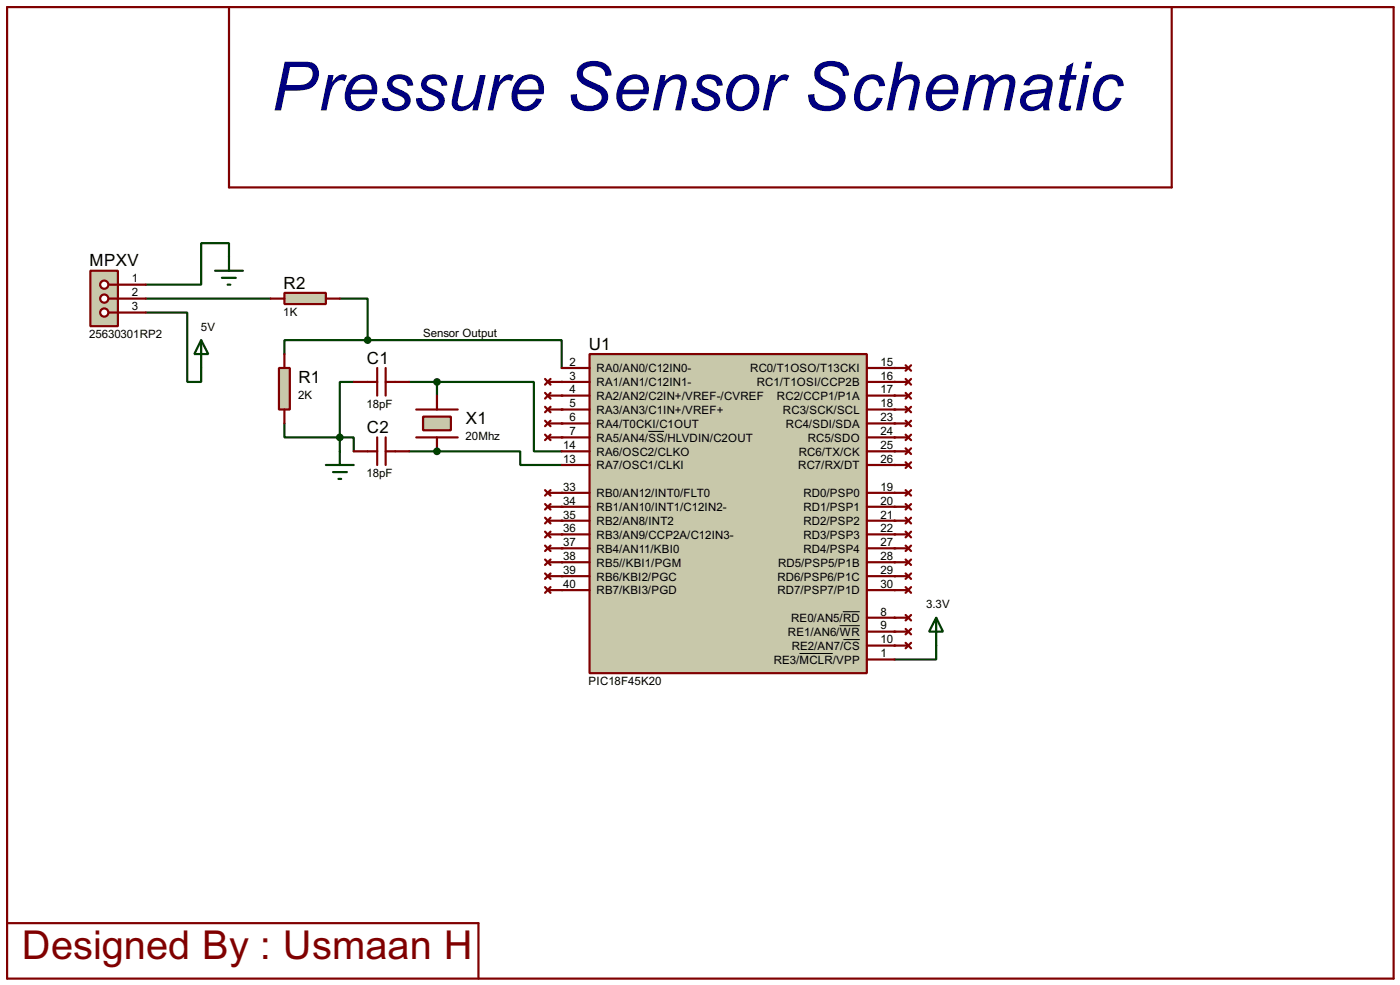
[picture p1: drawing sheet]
<svg xmlns="http://www.w3.org/2000/svg" width="256mm" height="180mm" viewBox="0 0 256 180" stroke-linecap="round" stroke-linejoin="round" font-family="sans-serif">
<circle cx="80.1" cy="82.6" r=".2" fill="#004000"/>
<path d="M26.7 57.2h7.6v12.7h2.6v-2.5M42 47v-2.5h-5.1v7.6h-10.2M64.8 69.9h-2.5v10.2M75 69.9h5.1v2.5M62.3 80.1h2.5v2.5M62.3 80.1v2.5M75 82.6h5.1" fill="none" stroke="#004000" stroke-width=".4"/>
<g fill="#004000">
<circle cx="102.9" cy="77.5" r=".2"/>
<circle cx="102.9" cy="80.1" r=".2"/>
</g>
<path d="M80.1 69.9h17.7v12.7h5.1M80.1 82.6h15.2v2.5h7.6" fill="none" stroke="#004000" stroke-width=".4"/>
<g fill="#004000">
<circle cx="102.9" cy="90.2" r=".2"/>
<circle cx="102.9" cy="92.8" r=".2"/>
<circle cx="102.9" cy="95.3" r=".2"/>
<circle cx="102.9" cy="97.8" r=".2"/>
<circle cx="102.9" cy="100.4" r=".2"/>
<circle cx="102.9" cy="102.9" r=".2"/>
<circle cx="102.9" cy="105.5" r=".2"/>
<circle cx="102.9" cy="108" r=".2"/>
<circle cx="163.9" cy="67.4" r=".2"/>
<circle cx="163.9" cy="75" r=".2"/>
<circle cx="163.9" cy="77.5" r=".2"/>
<circle cx="163.9" cy="80.1" r=".2"/>
<circle cx="163.9" cy="82.6" r=".2"/>
<circle cx="163.9" cy="85.1" r=".2"/>
<circle cx="163.9" cy="90.2" r=".2"/>
<circle cx="163.9" cy="92.8" r=".2"/>
<circle cx="163.9" cy="95.3" r=".2"/>
<circle cx="163.9" cy="97.8" r=".2"/>
<circle cx="163.9" cy="100.4" r=".2"/>
<circle cx="163.9" cy="102.9" r=".2"/>
<circle cx="163.9" cy="105.5" r=".2"/>
<circle cx="163.9" cy="108" r=".2"/>
<circle cx="163.9" cy="113.1" r=".2"/>
<circle cx="163.9" cy="115.6" r=".2"/>
<circle cx="163.9" cy="118.2" r=".2"/>
</g>
<path d="M171.5 118.2v2.5h-7.6" fill="none" stroke="#004000" stroke-width=".4"/>
<g fill="#004000">
<circle cx="163.9" cy="69.9" r=".2"/>
<circle cx="163.9" cy="72.4" r=".2"/>
<circle cx="102.9" cy="69.9" r=".2"/>
<circle cx="102.9" cy="72.4" r=".2"/>
<circle cx="102.9" cy="75" r=".2"/>
</g>
<path d="M26.7 54.7h22.9M62.3 54.7h5.1v7.6M52.1 77.5v2.6h10.2M67.4 62.3h-15.3v2.5M67.4 62.3h35.5v5.1M171.5 113.1l1.3 2.5h-2.6zM171.5 113.1v5.1" fill="none" stroke="#004000" stroke-width=".4"/>
<g fill="none" stroke="#800000" stroke-width=".4">
<path d="M1.3 1.3h254v177.8h-254zM42 1.3v33h172.7v-33M76.3 75h7.6M99.9 69.4l1 1M99.9 71.9l1 1.1M99.9 74.5l1 1M99.9 77l1 1M99.9 79.6l1 1M100.4 69.9h2.5M100.4 72.4h2.5M100.4 75h2.5M100.4 77.5h2.5"/>
<path d="M100.9 69.4l-1 1M100.9 71.9l-1 1.1M100.9 74.5l-1 1M100.9 77l-1 1M100.9 79.6l-1 1M76.3 80.1h7.6M99.9 89.7l1 1M99.9 92.3l1 1M99.9 94.8l1 1M99.9 97.3l1 1.1M99.9 99.9l1 1M100.4 80.1h2.5"/>
<path d="M100.4 90.2h2.5M100.4 92.8h2.5M100.4 95.3h2.5M100.4 97.8h2.5M100.9 89.7l-1 1M100.9 92.3l-1 1M100.9 94.8l-1 1M100.9 97.3l-1 1.1M100.9 99.9l-1 1M163.9 90.2h2.5M163.9 92.8h2.5M163.9 95.3h2.5"/>
<path d="M163.9 97.8h2.5M165.9 99.9l1 1M165.9 97.3l1 1.1M165.9 94.8l1 1M165.9 92.3l1 1M165.9 89.7l1 1M166.9 99.9l-1 1M166.9 97.3l-1 1.1M166.9 94.8l-1 1M166.9 92.3l-1 1M166.9 89.7l-1 1M99.9 102.4l1 1"/>
<path d="M99.9 105l1 1M99.9 107.5l1 1M100.4 100.4h2.5M100.4 102.9h2.5M100.4 105.5h2.5M100.4 108h2.5M100.9 102.4l-1 1M100.9 105l-1 1M100.9 107.5l-1 1M163.9 100.4h2.5M163.9 102.9h2.5M163.9 105.5h2.5"/>
<path d="M163.9 108h2.5M163.9 113.1h2.5M163.9 115.6h2.5M163.9 118.2h2.5M165.9 112.6l1 1M165.9 115.1l1 1M165.9 117.7l1 1M165.9 107.5l1 1M165.9 105l1 1M165.9 102.4l1 1M166.9 112.6l-1 1M166.9 115.1l-1 1"/>
<path d="M166.9 117.7l-1 1M166.9 107.5l-1 1M166.9 105l-1 1M166.9 102.4l-1 1M1.3 169h86.4v10.1"/>
</g>
<path d="M77.5 76.3h5.1v2.5h-5.1z" fill="#c8c8aa" stroke="#800000" stroke-width=".4"/>
<g fill="none" stroke="#800000" stroke-width=".4">
<path d="M64.8 69.9h4.3M69.1 67.4v5M70.7 67.4v5M70.7 69.9h4.3M80.1 72.4v2.6M163.9 69.9h2.5M163.9 77.5h2.5M163.9 75h2.5M163.9 72.4h2.5M165.9 79.6l1 1M165.9 77l1 1M165.9 74.5l1 1"/>
<path d="M165.9 71.9l1 1.1M165.9 69.4l1 1M166.9 79.6l-1 1M166.9 77l-1 1M166.9 74.5l-1 1M166.9 71.9l-1 1.1M166.9 69.4l-1 1M64.8 82.6h4.3M69.1 80.1v5M70.7 80.1v5M70.7 82.6h4.3M80.1 80.1v2.5"/>
<path d="M163.9 82.6h2.5M163.9 85.1h2.5M163.9 80.1h2.5M165.9 84.6l1 1.1M165.9 82.1l1 1M166.9 84.6l-1 1.1M166.9 82.1l-1 1"/>
</g>
<g fill="#004000" stroke="#004000" stroke-width=".4">
<circle cx="80" cy="82.6" r=".5"/>
<circle cx="62.2" cy="80.1" r=".5"/>
<circle cx="80" cy="69.9" r=".5"/>
</g>
<path d="M59.7 85.1h5.1M61 86.4h2.6M62 87.7h.5M62.3 82.6v2.5" fill="none" stroke="#004000" stroke-width=".4"/>
<path d="M16.6 49.6h5v10.1h-5z" fill="#c8c8aa" stroke="#800000" stroke-width=".4"/>
<path d="M19.9 52.1h1.7" fill="none" stroke="#800000" stroke-width=".4"/>
<circle cx="19.1" cy="52.1" r=".75" fill="#feffff" stroke="#800000" stroke-width=".4"/>
<path d="M19.9 54.7h1.7" fill="none" stroke="#800000" stroke-width=".4"/>
<circle cx="19.1" cy="54.7" r=".75" fill="#feffff" stroke="#800000" stroke-width=".4"/>
<path d="M19.9 57.2h1.7" fill="none" stroke="#800000" stroke-width=".4"/>
<circle cx="19.1" cy="57.2" r=".75" fill="#feffff" stroke="#800000" stroke-width=".4"/>
<path d="M21.6 52.1h5.1M21.6 54.7h5.1M21.6 57.2h5.1M163.9 67.4h2.5M165.9 66.9l1 1M166.9 66.9l-1 1" fill="none" stroke="#800000" stroke-width=".4"/>
<path d="M39.4 49.6h5.1M40.7 50.9h2.5M41.7 52.1h.5M42 47v2.6M36.9 62.3l1.3 2.5h-2.6zM36.9 62.3v5.1" fill="none" stroke="#004000" stroke-width=".4"/>
<path d="M108 64.8h50.8v58.4h-50.8z" fill="#c8c8aa" stroke="#800000" stroke-width=".4"/>
<g fill="none" stroke="#800000" stroke-width=".4">
<path d="M102.9 77.5h5.1M102.9 67.4h5.1M102.9 75h5.1M102.9 69.9h5.1M102.9 72.4h5.1M158.8 77.5h5.1M158.8 67.4h5.1M158.8 75h5.1M158.8 69.9h5.1M158.8 72.4h5.1M102.9 80.1h5.1M102.9 82.6h5.1"/>
<path d="M102.9 85.1h5.1M102.9 90.2h5.1M102.9 92.8h5.1M102.9 95.3h5.1M102.9 97.8h5.1M158.8 80.1h5.1M158.8 82.6h5.1M158.8 85.1h5.1M158.8 90.2h5.1M158.8 92.8h5.1M158.8 95.3h5.1M158.8 97.8h5.1"/>
<path d="M102.9 100.4h5.1M102.9 102.9h5.1M102.9 105.5h5.1M102.9 108h5.1M158.8 100.4h5.1M158.8 102.9h5.1M158.8 105.5h5.1M158.8 108h5.1M158.8 113.1h5.1M158.8 115.6h5.1M158.8 118.2h5.1M158.8 120.7h5.1"/>
</g>
<path d="M118.8 79h2.9M146.5 119.6h6.1M153.8 114.5h3.7M154.4 112h3.1M154.5 117.1h3" fill="none" stroke="#000" stroke-width=".18"/>
<path d="M51.1 67.4h2v7.6h-2z" fill="#c8c8aa" stroke="#800000" stroke-width=".4"/>
<path d="M52.1 64.8v2.6M52.1 75v2.5" fill="none" stroke="#800000" stroke-width=".4"/>
<path d="M52.1 53.6h7.6v2.1h-7.6z" fill="#c8c8aa" stroke="#800000" stroke-width=".4"/>
<path d="M49.6 54.7h2.5M59.7 54.7h2.6" fill="none" stroke="#800000" stroke-width=".4"/>
<circle cx="67.3" cy="62.3" r=".5" fill="#004000" stroke="#004000" stroke-width=".4"/>
<text font-size="13.9" fill="#000080" x="49.8" y="20.2">Pressure Sensor Schematic</text>
<text font-size="8.2" fill="#800000" x="4" y="175.6">Designed By : Usmaan H</text>
<g font-size="3.5">
<text x="16.4" y="48.7">MPXV</text>
<text x="52" y="52.8">R2</text>
<text x="107.9" y="64">U1</text>
<text x="54.7" y="70.1">R1</text>
<text x="67.2" y="66.6">C1</text>
<text x="85.4" y="77.6">X1</text>
<text x="67.2" y="79.3">C2</text>
</g>
<g font-size="2.4">
<text x="24.2" y="51.7">1</text>
<text x="24.2" y="54.3">2</text>
<text x="24.2" y="56.8">3</text>
<text x="51.9" y="57.9">1K</text>
<text x="16.4" y="61.9">25630301RP2</text>
<text x="36.8" y="60.5">5V</text>
<text x="77.5" y="61.7">Sensor Output</text>
<text x="104.3" y="67">2</text>
<text x="104.3" y="69.5">3</text>
<text x="104.3" y="72">4</text>
<text x="109.3" y="68.1">RA0/AN0/C12IN0-</text>
<text x="109.3" y="70.7">RA1/AN1/C12IN1-</text>
<text x="137.4" y="68.1">RC0/T1OSO/T13CKI</text>
<text x="138.6" y="70.7">RC1/T1OSI/CCP2B</text>
<text x="161.3" y="67">15</text>
<text x="161.3" y="69.5">16</text>
<text x="161.3" y="72">17</text>
<text x="54.6" y="73">2K</text>
<text x="67.2" y="74.6">18pF</text>
<text x="104.3" y="77.1">6</text>
<text x="104.3" y="74.6">5</text>
<text x="109.3" y="73.2">RA2/AN2/C2IN+/VREF-/CVREF</text>
<text x="109.3" y="75.8">RA3/AN3/C1IN+/VREF+</text>
<text x="142.3" y="73.2">RC2/CCP1/P1A</text>
<text x="143.4" y="75.8">RC3/SCK/SCL</text>
<text x="161.3" y="74.6">18</text>
<text x="161.3" y="77.1">23</text>
<text x="85.3" y="80.6">20Mhz</text>
<text x="103.2" y="82.2">14</text>
<text x="104.3" y="79.7">7</text>
<text x="109.3" y="78.3">RA4/T0CKI/C1OUT</text>
<text x="109.3" y="80.8">RA5/AN4/SS/HLVDIN/C2OUT</text>
<text x="109.3" y="83.4">RA6/OSC2/CLKO</text>
<text x="144" y="78.3">RC4/SDI/SDA</text>
<text x="146.3" y="83.4">RC6/TX/CK</text>
<text x="148" y="80.8">RC5/SDO</text>
<text x="161.3" y="79.7">24</text>
<text x="161.3" y="82.2">25</text>
<text x="67.2" y="87.3">18pF</text>
<text x="103.2" y="84.7">13</text>
<text x="103.2" y="89.8">33</text>
<text x="109.3" y="85.9">RA7/OSC1/CLKI</text>
<text x="146.2" y="85.9">RC7/RX/DT</text>
<text x="161.3" y="84.7">26</text>
<text x="161.3" y="89.8">19</text>
<text x="103.2" y="92.4">34</text>
<text x="103.2" y="94.9">35</text>
<text x="109.3" y="91">RB0/AN12/INT0/FLT0</text>
<text x="109.3" y="93.6">RB1/AN10/INT1/C12IN2-</text>
<text x="147.2" y="91">RD0/PSP0</text>
<text x="147.2" y="93.6">RD1/PSP1</text>
<text x="161.3" y="92.4">20</text>
<text x="161.3" y="94.9">21</text>
<text x="103.2" y="97.4">36</text>
<text x="103.2" y="100">37</text>
<text x="109.3" y="96.1">RB2/AN8/INT2</text>
<text x="109.3" y="98.6">RB3/AN9/CCP2A/C12IN3-</text>
<text x="109.3" y="101.2">RB4/AN11/KBI0</text>
<text x="147.2" y="96.1">RD2/PSP2</text>
<text x="147.2" y="98.6">RD3/PSP3</text>
<text x="147.2" y="101.2">RD4/PSP4</text>
<text x="161.3" y="97.4">22</text>
<text x="161.3" y="100">27</text>
<text x="103.2" y="102.5">38</text>
<text x="103.2" y="105.1">39</text>
<text x="103.2" y="107.6">40</text>
<text x="109.3" y="103.7">RB5//KBI1/PGM</text>
<text x="109.3" y="106.3">RB6/KBI2/PGC</text>
<text x="142.4" y="106.3">RD6/PSP6/P1C</text>
<text x="142.5" y="103.7">RD5/PSP5/P1B</text>
<text x="161.3" y="102.5">28</text>
<text x="161.3" y="105.1">29</text>
<text x="161.3" y="107.6">30</text>
<text x="109.3" y="108.8">RB7/KBI3/PGD</text>
<text x="142.4" y="108.8">RD7/PSP7/P1D</text>
<text x="144.9" y="113.9">RE0/AN5/RD</text>
<text x="161.3" y="112.7">8</text>
<text x="169.7" y="111.3">3.3V</text>
<text x="144.3" y="116.4">RE1/AN6/WR</text>
<text x="145" y="119">RE2/AN7/CS</text>
<text x="161.3" y="115.2">9</text>
<text x="161.3" y="117.8">10</text>
<text x="107.8" y="125.4">PIC18F45K20</text>
<text x="141.7" y="121.5">RE3/MCLR/VPP</text>
<text x="161.3" y="120.3">1</text>
</g>
</svg>
